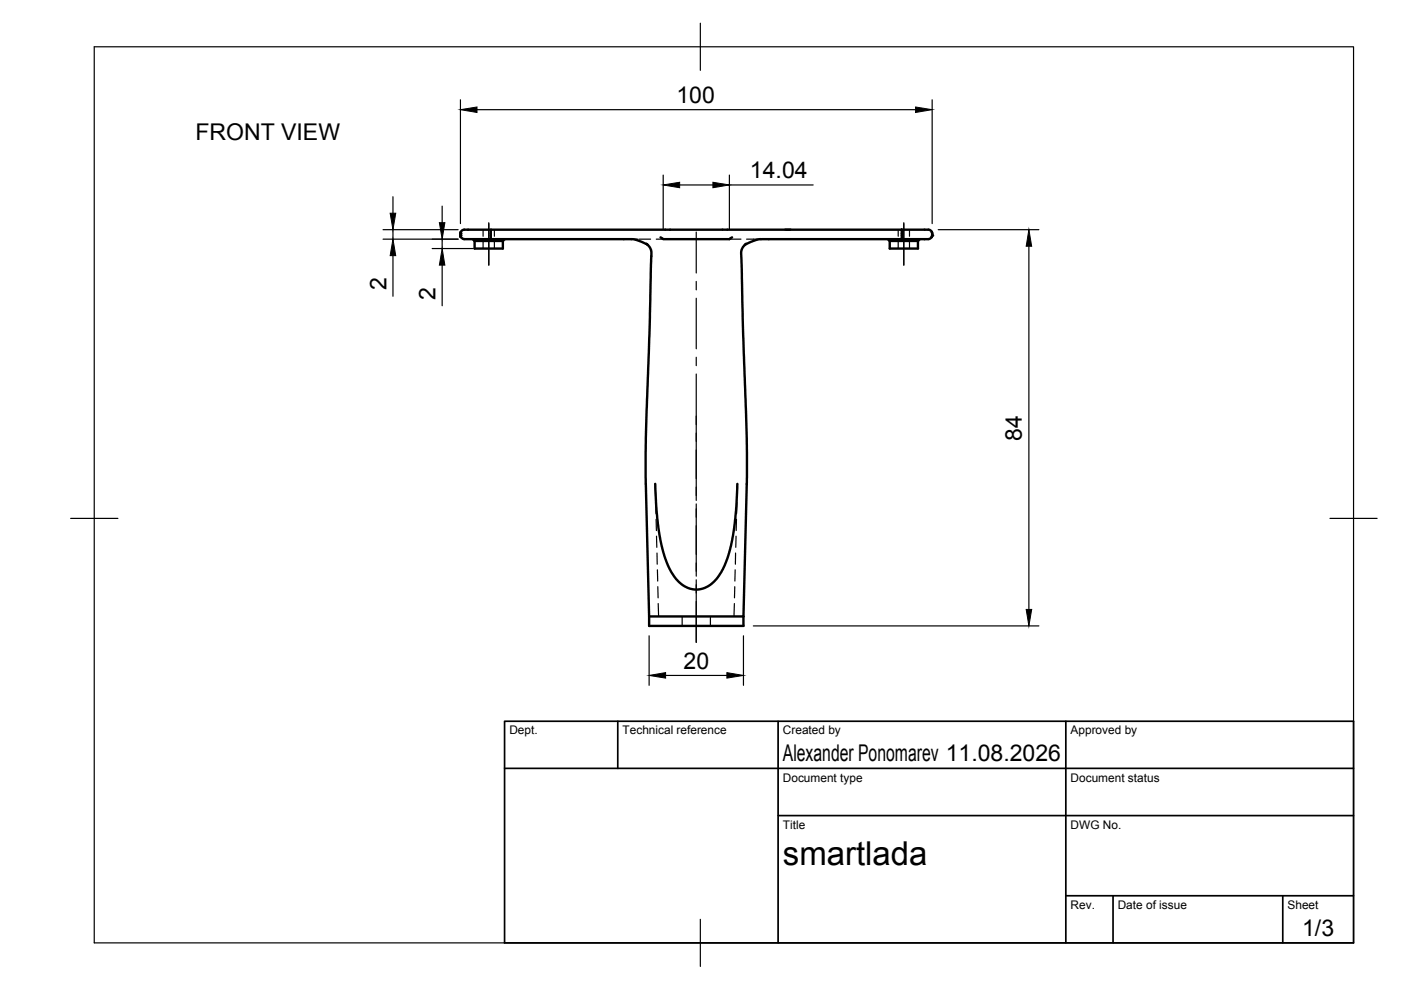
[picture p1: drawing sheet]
<svg xmlns="http://www.w3.org/2000/svg" width="297mm" height="210mm" viewBox="0 0 297 210" stroke-linecap="round" stroke-linejoin="round" font-family="sans-serif">
<!-- layer: Visible -->
<g fill="none" stroke="#000" stroke-width=".51">
<path d="M97.6 49.5v.4M97.6 49.9l.1 .3M97.6 50h.1M97.7 49.2l-.1 .3zM97.7 50.2l.3 .3 .4 .2M100.2 50.7l.4 .4M100.6 51.1h6M104.1 50.7h30.1l.9 .2 2.1 .9M104.1 48.7h-4.9a1.49 1.49 0 0 0-1.5 .5l-.1 .3M107 50.7l-.4 .4v1.6h-6v-1.6M137.1 51.7l.7 .7 .3 1-1.2 42.5v6.4l.7 28.4M140 50.3l.6 .4h14l.6-.4"/>
<path d="M158.2 51.7l-.7 .7-.4 1 1.3 42.5-.1 6.4-.7 28.4M166.5 48.7h1.1M188.2 50.7l.4 .4M188.6 51.1h6M191.2 48.7h-87.1v2h-5.7M191.2 50.7h5.6M195 50.7l-.4 .4v1.6h-6v-1.6M196.8 48.7h-5.6v2h-30.1l-1 .2-2 .9M196.8 48.7l.5 .1 .3 .4M197.6 49.2v.3M197.6 49.5v.4M197.6 49.9v.2"/>
<path d="M197.6 49.9l-.1 .5-.7 .3M197.6 49.9v.3M138.9 102.6l.2 4.7 .5 4.6 .7 3.9 1 3.3 1 2.1 1.5 2 .9 .8 1.2 .7 1.4 .3 1.7-.2 1.9-1 1.5-1.8 1.3-2.2 .9-2.6 .8-3.6 .7-5.4 .2-5.6M137.6 130.7h20M137.6 130.7v2h20v-2"/>
</g>
<!-- layer: Hidden -->
<g fill="none" stroke="#000" stroke-width=".25">
<path d="M97.6 49.7v.2M97.6 49.9l.3 .6 .5 .2M97.6 49.9h.1M97.7 49.2l-.1 .3M97.7 49.2h.1M102.4 48.7v1.4M102.4 51.3v1.4M104.8 48.7v1.4M104.8 51.3v1.4M133.9 50.7h1.4M133.9 50.7h.1M135.5 50.7h2.4"/>
<path d="M137.1 51.7l.3 .2-.2-.1M139.1 50.7h1.5M154.6 50.7h2.5M158.2 51.7l-.4 .2 .3-.1M158.3 50.7h2.8M161.4 50.7h.1M190.4 48.7v1.4M190.4 51.3v1.4M192.8 48.7v1.4M192.8 51.3v1.4M197.6 49.2v.5M197.6 50.2v-.3v.3"/>
<path d="M138.9 102.6l.1 2.7M139 106.5l.1 2.4M139.1 110.1l.1 2.4M139.2 113.7l.1 2.3M139.3 117.3v2.3M156 117.3l-.1 2.3M156.1 113.7l-.1 2.3M156.1 110.1v2.4M156.2 106.5v2.4M156.3 102.6v2.7M139.4 120.8v2.4M139.5 124.4v2.4"/>
<path d="M139.6 128v2.7M144.6 130.7v2M150.6 130.7v2M155.7 128l-.1 2.7M155.8 124.4l-.1 2.4M155.9 120.8l-.1 2.4"/>
</g>
<!-- layer: Visible -->
<g fill="#000">
<circle cx="97.6" cy="49.5" r=".25"/>
<circle cx="97.6" cy="49.9" r=".25"/>
<circle cx="197.6" cy="49.9" r=".25"/>
</g>
<!-- layer: TITLEBLOCK -->
<path d="M107 152.9h180v47h-180zM131 152.9v10M165 152.9v47M226 152.9v47M107 162.9h180M165 172.9h122M226 189.9h61M236 189.9v10M272 189.9v10" fill="none" stroke="#000" stroke-width=".36"/>
<!-- layer: Smart Centers -->
<path d="M103.6 47.2v9M147.6 49.2v8.7M147.6 59.7v1.8M191.6 47.2v9M147.6 63.2v10.7M147.6 75.7v1.8M147.6 79.3v26.8M147.6 106.8v15.4M147.6 122.9v13.3" fill="none" stroke="#000" stroke-width=".25"/>
<!-- layer: FD_Dimensions -->
<g fill="none" stroke="#000" stroke-width=".25">
<path d="M97.6 21.2v26.2M101.1 23.3h93M140.6 37.1v11.5M144.1 39.2h7.1M154.6 37.1v11.5M154.6 39.2h17.8M197.6 21.2v26.2M81.2 48.7h15.9M81.2 50.7h15.9M83.3 41.7v3.5M83.3 48.7v2M83.3 54.2v8.6"/>
<path d="M91.6 52.7h8.7M93.7 43.7v3.5M93.7 50.7v2M93.7 56.2v8.6M198.9 48.7h21.4M218.1 52.2v77M137.6 134.8v10.5M157.6 134.8v10.5M159.7 132.7h60.6M141.1 143.2h13"/>
</g>
<path d="M97.6 23.3l3.5-.6v1.1zM140.6 39.2l3.5-.6v1.2zM151.2 38.6l3.4 .6-3.4 .6zM194.1 22.7l3.5 .6-3.5 .5zM82.7 45.2h1.2l-.6 3.5zM83.3 50.7l.6 3.5h-1.2zM93.2 47.2h1.1l-.6 3.5zM93.7 52.7l.6 3.5h-1.1zM218.1 48.7l.6 3.5h-1.1zM217.6 129.2h1.1l-.6 3.5zM137.6 143.2l3.5-.6v1.2zM154.1 142.6l3.5 .6-3.5 .6z" fill="#000" stroke="#000" stroke-width=".21"/>
<!-- layer: BORDER -->
<path d="M20 9.9h267v190h-267zM148.5 4.9v10M15 109.9h10M282 109.9h10M148.5 194.9v10" fill="none" stroke="#000" stroke-width=".25"/>
<text font-size="7" x="166" y="183.4">smartlada</text>
<g font-size="4.9">
<text x="143.4" y="21.8">100</text>
<text x="41.4" y="29.8">FRONT VIEW</text>
<text x="159" y="37.8">14.04</text>
<text x="81.9" y="61.6" transform="rotate(-90 81.9 61.6)">2</text>
<text x="92.3" y="63.6" transform="rotate(-90 92.3 63.6)">2</text>
<text x="216.7" y="93.4" transform="rotate(-90 216.7 93.4)">84</text>
<text x="144.9" y="141.7">20</text>
<text x="166" y="161.4">Alexander Ponomarev 11.08.2026</text>
<text x="276.1" y="198.6">1/3</text>
</g>
<g font-size="2.5">
<text x="108" y="155.7">Dept.</text>
<text x="132" y="155.7">Technical reference</text>
<text x="166" y="155.7">Created by</text>
<text x="227" y="155.7">Approved by</text>
<text x="166" y="165.7">Document type</text>
<text x="227" y="165.7">Document status</text>
<text x="166" y="175.7">Title</text>
<text x="227" y="175.7">DWG No.</text>
<text x="227" y="192.7">Rev.</text>
<text x="237" y="192.7">Date of issue</text>
<text x="273" y="192.7">Sheet</text>
</g>
</svg>
